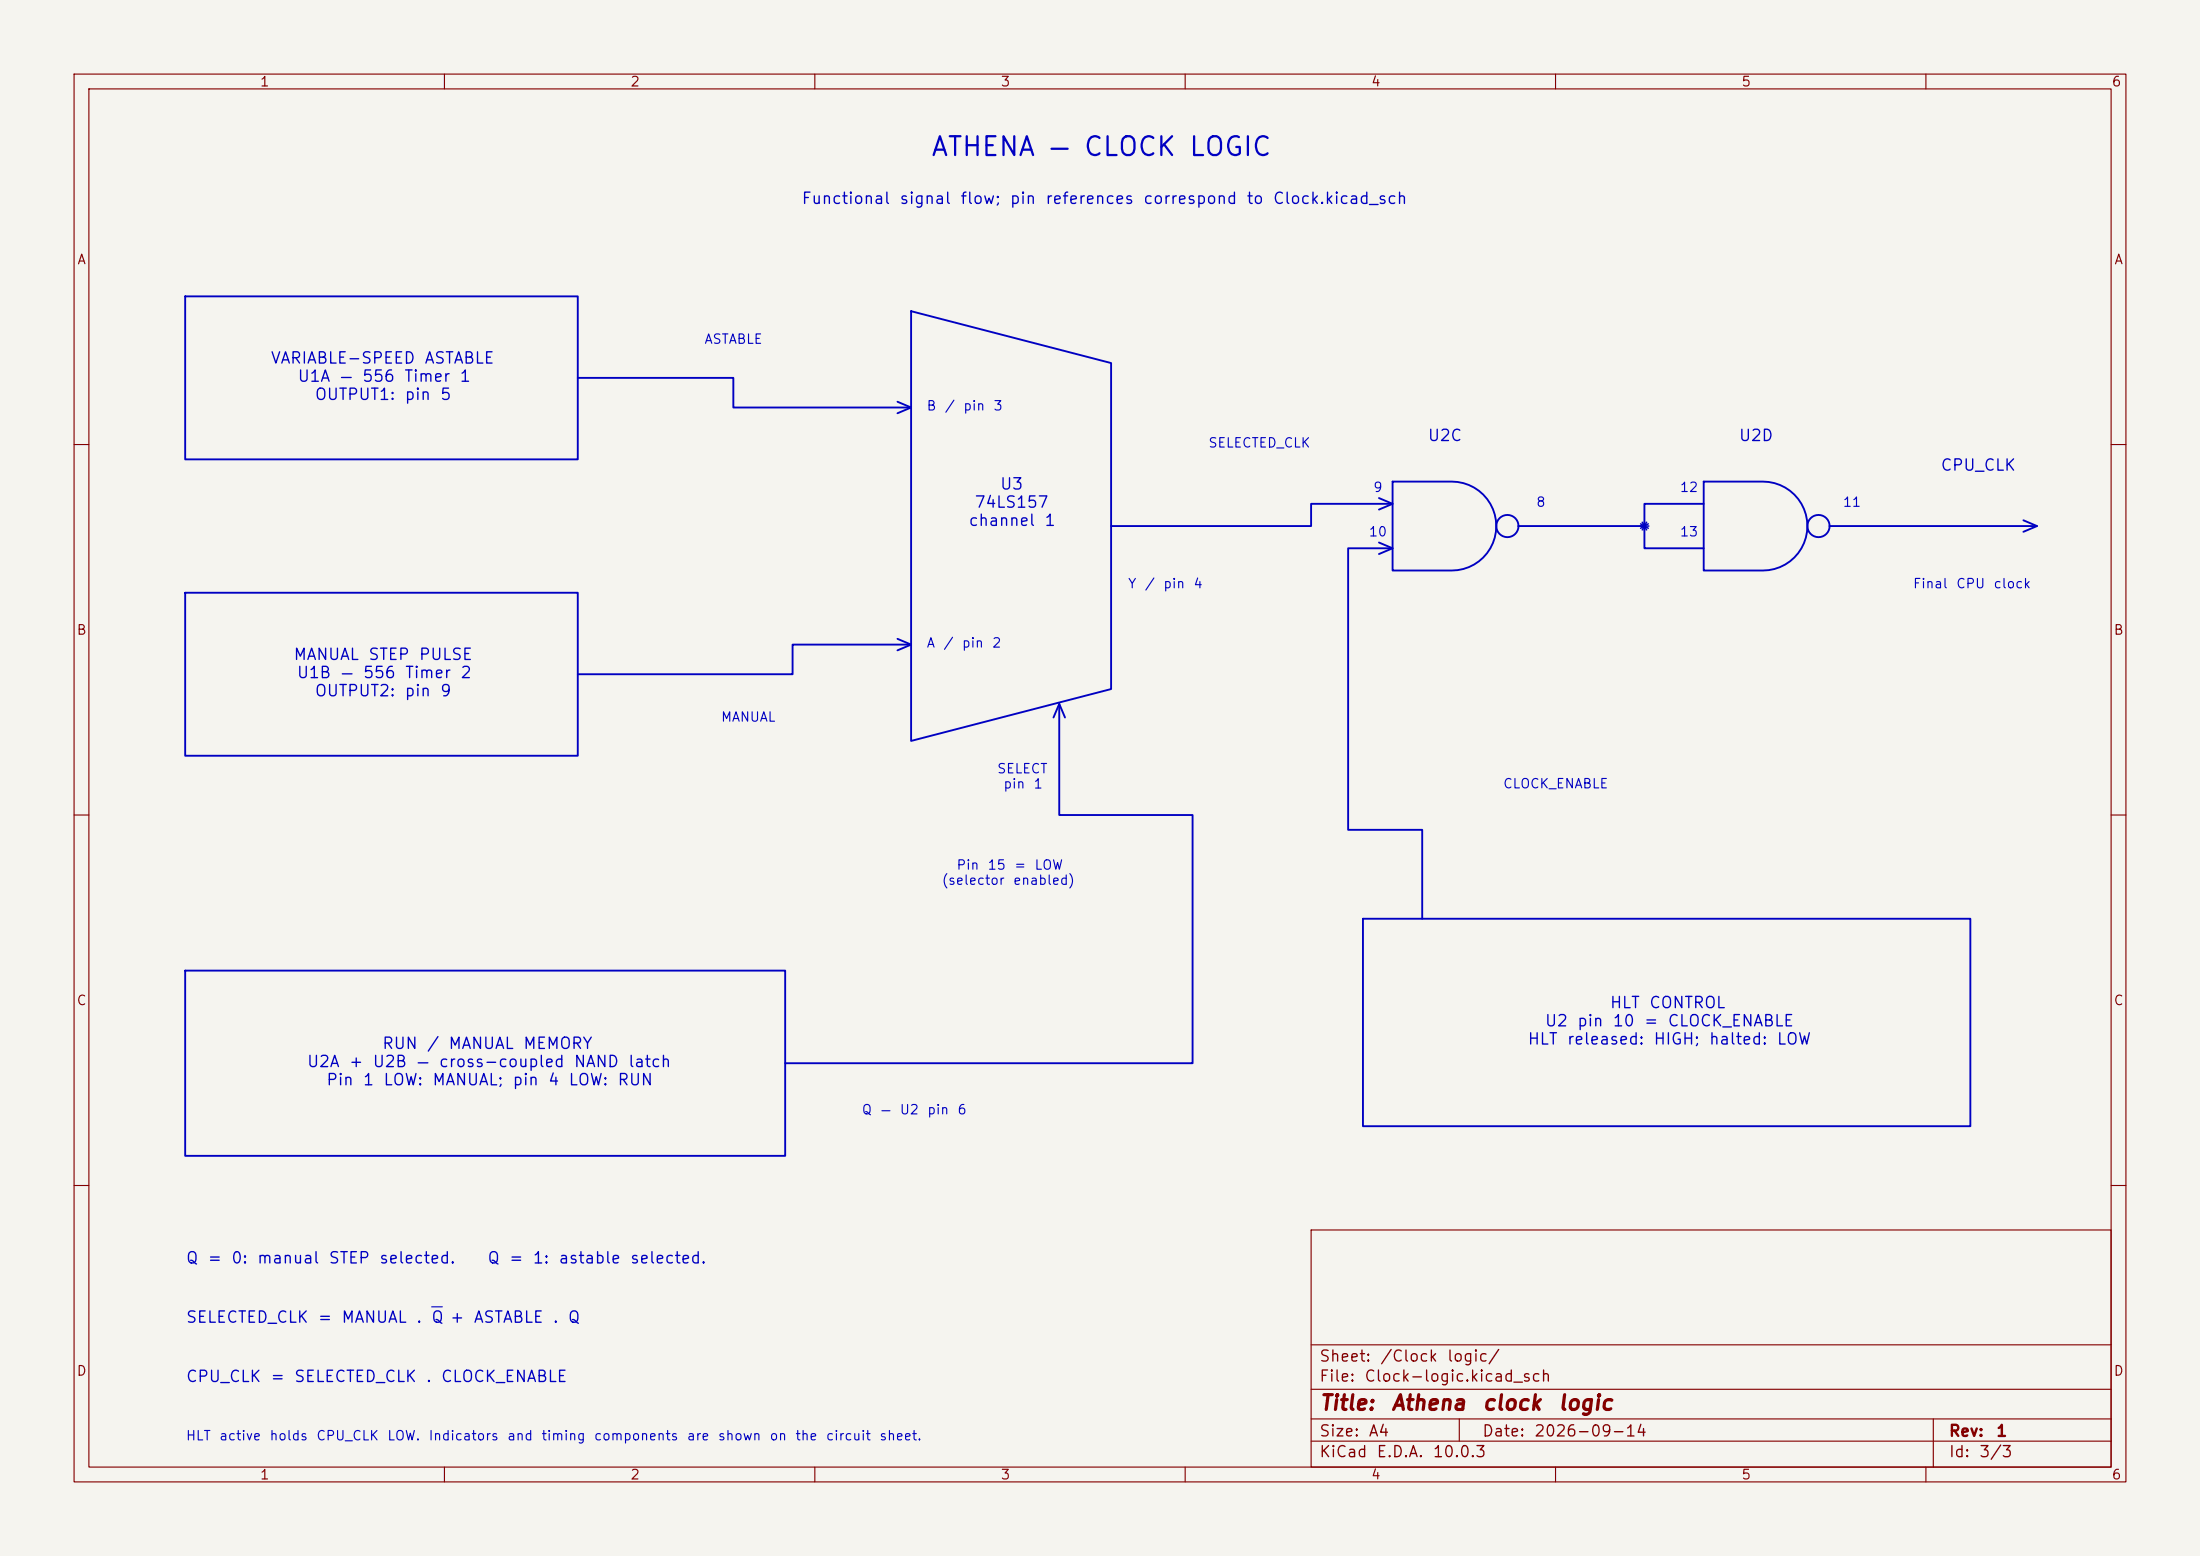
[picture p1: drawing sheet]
<svg xmlns="http://www.w3.org/2000/svg" width="297mm" height="210mm" viewBox="0 0 297 210" stroke-linecap="round" stroke-linejoin="round" font-family="sans-serif">
<path d="M0 0h297v210h-297z" fill="#f5f4ef" stroke="#f5f4ef" stroke-width=".14"/>
<g fill="none" stroke="#840000" stroke-width=".15">
<path d="M10 10h277v190h-277zM12 12h273v186h-273zM60 10v2M110 10v2M160 10v2M210 10v2M260 10v2M10 60h2M285 60h2M10 110h2M285 110h2M10 160h2"/>
<path d="M177 166h108v32h-108zM285 160h2M60 198v2M110 198v2M160 198v2M177 194.5h108M177 191.5h108M177 187.5h108M177 181.5h108M197 191.5v3M210 198v2M260 198v2"/>
<path d="M261 191.5v6.5"/>
</g>
<path d="M221.4 71h1.2M221.5 70.7l1 .6M221.7 70.5l.6 1M222 70.4v1.2M222.3 70.5l-.6 1M222.5 70.7l-1 .6" fill="none" stroke="#0000c2" stroke-width=".2"/>
<g fill="none" stroke="#0000c2" stroke-width=".25">
<path d="M25 40h53v22h-53zM78 51h21v4h24M121.2 54.2l1.8 .8-1.8 .8M123 42l27 7v44l-27 7zM186.2 67.2l1.8 .8-1.8 .8M186.2 73.2l1.8 .8-1.8 .8M188 68h-11v3h-27M188 74h-6v38h10v12M188 65h8a6 6 0 0 1 6 6 6 6 0 0 1-6 6h-8zM222 71v3h8M230 65h8a6 6 0 0 1 6 6 6 6 0 0 1-6 6h-8zM230 68h-8v3h-17"/>
<path d="M247 71h28M273.2 70.2l1.8 .8-1.8 .8M25 80h53v22h-53zM121.2 86.2l1.8 .8-1.8 .8M123 87h-16v4h-29M142.2 96.8l.8-1.8 .8 1.8M143 95v15h18v33.5h-55M25 131h81v25h-81zM184 124h82v28h-82z"/>
<circle cx="203.5" cy="71" r="1.5"/>
<circle cx="245.5" cy="71" r="1.5"/>
</g>
<path d="M58.3 176.4h1.4" fill="none" stroke="#0000c2" stroke-width=".15"/>
<text font-size="2.5" fill="#0000c2" x="125.5" y="21.7">ATHENA — CLOCK LOGIC</text>
<g font-size="2" fill="#840000">
<text x="178" y="190.8">Title:</text>
<text x="187.7" y="190.8">Athena</text>
<text x="200" y="190.8">clock</text>
<text x="210.2" y="190.8">logic</text>
</g>
<g font-size="1.5" fill="#0000c2">
<text x="108.1" y="27.9">Functional</text>
<text x="121.3" y="27.9">signal</text>
<text x="129.5" y="27.9">flow;</text>
<text x="136.2" y="27.9">pin</text>
<text x="141" y="27.9">references</text>
<text x="154.2" y="27.9">correspond</text>
<text x="168.2" y="27.9">to</text>
<text x="171.7" y="27.9">Clock.kicad_sch</text>
<text x="36.4" y="49.5">VARIABLE-SPEED</text>
<text x="40.1" y="51.9">U1A</text>
<text x="45.7" y="51.9">—</text>
<text x="48.8" y="51.9">556</text>
<text x="54.5" y="51.9">Timer</text>
<text x="57.2" y="49.5">ASTABLE</text>
<text x="61.9" y="51.9">1</text>
<text x="42.4" y="54.4">OUTPUT1:</text>
<text x="54.5" y="54.4">pin</text>
<text x="59.3" y="54.4">5</text>
<text x="192.6" y="59.9">U2C</text>
<text x="234.6" y="59.9">U2D</text>
<text x="261.9" y="63.9">CPU_CLK</text>
<text x="130.7" y="71.4">channel</text>
<text x="131.5" y="68.9">74LS157</text>
<text x="134.9" y="66.5">U3</text>
<text x="140.9" y="71.4">1</text>
<text x="39.5" y="89.5">MANUAL</text>
<text x="49.6" y="89.5">STEP</text>
<text x="56.4" y="89.5">PULSE</text>
<text x="40" y="91.9">U1B</text>
<text x="42.4" y="94.4">OUTPUT2:</text>
<text x="45.8" y="91.9">—</text>
<text x="48.9" y="91.9">556</text>
<text x="54.5" y="94.4">pin</text>
<text x="54.6" y="91.9">Timer</text>
<text x="59.3" y="94.4">9</text>
<text x="62" y="91.9">2</text>
<text x="217.2" y="136.5">HLT</text>
<text x="222.5" y="136.5">CONTROL</text>
<text x="51.5" y="142">RUN</text>
<text x="57.5" y="142">/</text>
<text x="60.4" y="142">MANUAL</text>
<text x="70.5" y="142">MEMORY</text>
<text x="206.1" y="141.4">HLT</text>
<text x="208.5" y="138.9">U2</text>
<text x="211.4" y="141.4">released:</text>
<text x="212.8" y="138.9">pin</text>
<text x="217.6" y="138.9">10</text>
<text x="221.8" y="138.9">=</text>
<text x="223.1" y="141.4">HIGH;</text>
<text x="225" y="138.9">CLOCK_ENABLE</text>
<text x="230.6" y="141.4">halted:</text>
<text x="239.8" y="141.4">LOW</text>
<text x="41.3" y="144.4">U2A</text>
<text x="43.9" y="146.9">Pin</text>
<text x="47" y="144.4">+</text>
<text x="48.9" y="146.9">1</text>
<text x="50.2" y="144.4">U2B</text>
<text x="51.6" y="146.9">LOW:</text>
<text x="56.1" y="144.4">—</text>
<text x="58.3" y="146.9">MANUAL;</text>
<text x="59.1" y="144.4">cross-coupled</text>
<text x="69.1" y="146.9">pin</text>
<text x="73.9" y="146.9">4</text>
<text x="76.6" y="146.9">LOW:</text>
<text x="77.4" y="144.4">NAND</text>
<text x="83.3" y="146.9">RUN</text>
<text x="84.7" y="144.4">latch</text>
<text x="25" y="170.9">Q</text>
<text x="27.9" y="170.9">=</text>
<text x="31.1" y="170.9">0:</text>
<text x="34.6" y="170.9">manual</text>
<text x="44.3" y="170.9">STEP</text>
<text x="51.1" y="170.9">selected.</text>
<text x="65.7" y="170.9">Q</text>
<text x="68.6" y="170.9">=</text>
<text x="71.8" y="170.9">1:</text>
<text x="75.3" y="170.9">astable</text>
<text x="85" y="170.9">selected.</text>
<text x="25" y="178.9">SELECTED_CLK</text>
<text x="42.8" y="178.9">=</text>
<text x="46" y="178.9">MANUAL</text>
<text x="56.1" y="178.9">.</text>
<text x="58.1" y="178.9">Q +</text>
<text x="63.8" y="178.9">ASTABLE</text>
<text x="74.5" y="178.9">.</text>
<text x="76.6" y="178.9">Q</text>
<text x="25" y="186.9">CPU_CLK</text>
<text x="36.4" y="186.9">=</text>
<text x="39.6" y="186.9">SELECTED_CLK</text>
<text x="57.4" y="186.9">.</text>
<text x="59.4" y="186.9">CLOCK_ENABLE</text>
</g>
<g font-size="1.5" fill="#840000">
<text x="178" y="184.2">Sheet:</text>
<text x="186.2" y="184.2">/Clock</text>
<text x="195.2" y="184.2">logic/</text>
<text x="178" y="186.9">File:</text>
<text x="184.1" y="186.9">Clock-logic.kicad_sch</text>
<text x="178" y="197.1">KiCad</text>
<text x="178" y="194.3">Size:</text>
<text x="184.7" y="194.3">A4</text>
<text x="185.7" y="197.1">E.D.A.</text>
<text x="193.3" y="197.1">10.0.3</text>
<text x="200" y="194.3">Date:</text>
<text x="207" y="194.3">2026-09-14</text>
<text x="263" y="194.3">Rev:</text>
<text x="263" y="197.1">Id:</text>
<text x="267.1" y="197.1">3/3</text>
<text x="269.4" y="194.3">1</text>
</g>
<g font-size="1.3" fill="#840000">
<text x="35" y="12">1</text>
<text x="85" y="12">2</text>
<text x="135" y="12">3</text>
<text x="185" y="12">4</text>
<text x="235" y="12">5</text>
<text x="285" y="12">6</text>
<text x="10.3" y="36">A</text>
<text x="285.3" y="36">A</text>
<text x="10.3" y="86">B</text>
<text x="285.3" y="86">B</text>
<text x="10.3" y="136">C</text>
<text x="285.3" y="136">C</text>
<text x="10.3" y="186">D</text>
<text x="285.3" y="186">D</text>
<text x="35" y="200">1</text>
<text x="85" y="200">2</text>
<text x="135" y="200">3</text>
<text x="185" y="200">4</text>
<text x="235" y="200">5</text>
<text x="285" y="200">6</text>
</g>
<g font-size="1.3" fill="#0000c2">
<text x="95" y="46.7">ASTABLE</text>
<text x="125" y="55.7">B</text>
<text x="127.4" y="55.7">/</text>
<text x="129.9" y="55.7">pin</text>
<text x="134" y="55.7">3</text>
<text x="163" y="60.7">SELECTED_CLK</text>
<text x="185.3" y="66.7">9</text>
<text x="207.3" y="68.7">8</text>
<text x="226.7" y="66.7">12</text>
<text x="248.7" y="68.7">11</text>
<text x="184.7" y="72.7">10</text>
<text x="226.7" y="72.7">13</text>
<text x="152.2" y="79.7">Y</text>
<text x="154.4" y="79.7">/</text>
<text x="156.9" y="79.7">pin</text>
<text x="161" y="79.7">4</text>
<text x="258.2" y="79.7">Final</text>
<text x="264" y="79.7">CPU</text>
<text x="269" y="79.7">clock</text>
<text x="125" y="87.7">A</text>
<text x="127.3" y="87.7">/</text>
<text x="129.8" y="87.7">pin</text>
<text x="133.8" y="87.7">2</text>
<text x="97.2" y="97.7">MANUAL</text>
<text x="134.5" y="104.7">SELECT</text>
<text x="135.4" y="106.7">pin</text>
<text x="139.4" y="106.7">1</text>
<text x="202.8" y="106.7">CLOCK_ENABLE</text>
<text x="127" y="119.7">(selector</text>
<text x="129" y="117.7">Pin</text>
<text x="133.2" y="117.7">15</text>
<text x="136.7" y="119.7">enabled)</text>
<text x="136.8" y="117.7">=</text>
<text x="139.6" y="117.7">LOW</text>
<text x="116.2" y="150.7">Q</text>
<text x="118.7" y="150.7">—</text>
<text x="121.4" y="150.7">U2</text>
<text x="125.1" y="150.7">pin</text>
<text x="129.2" y="150.7">6</text>
<text x="25" y="194.7">HLT</text>
<text x="29.5" y="194.7">active</text>
<text x="36.3" y="194.7">holds</text>
<text x="42.6" y="194.7">CPU_CLK</text>
<text x="52.2" y="194.7">LOW.</text>
<text x="57.8" y="194.7">Indicators</text>
<text x="68.4" y="194.7">and</text>
<text x="73" y="194.7">timing</text>
<text x="80.1" y="194.7">components</text>
<text x="92.6" y="194.7">are</text>
<text x="96.8" y="194.7">shown</text>
<text x="103.8" y="194.7">on</text>
<text x="107.3" y="194.7">the</text>
<text x="111.4" y="194.7">circuit</text>
<text x="118.6" y="194.7">sheet.</text>
</g>
</svg>
